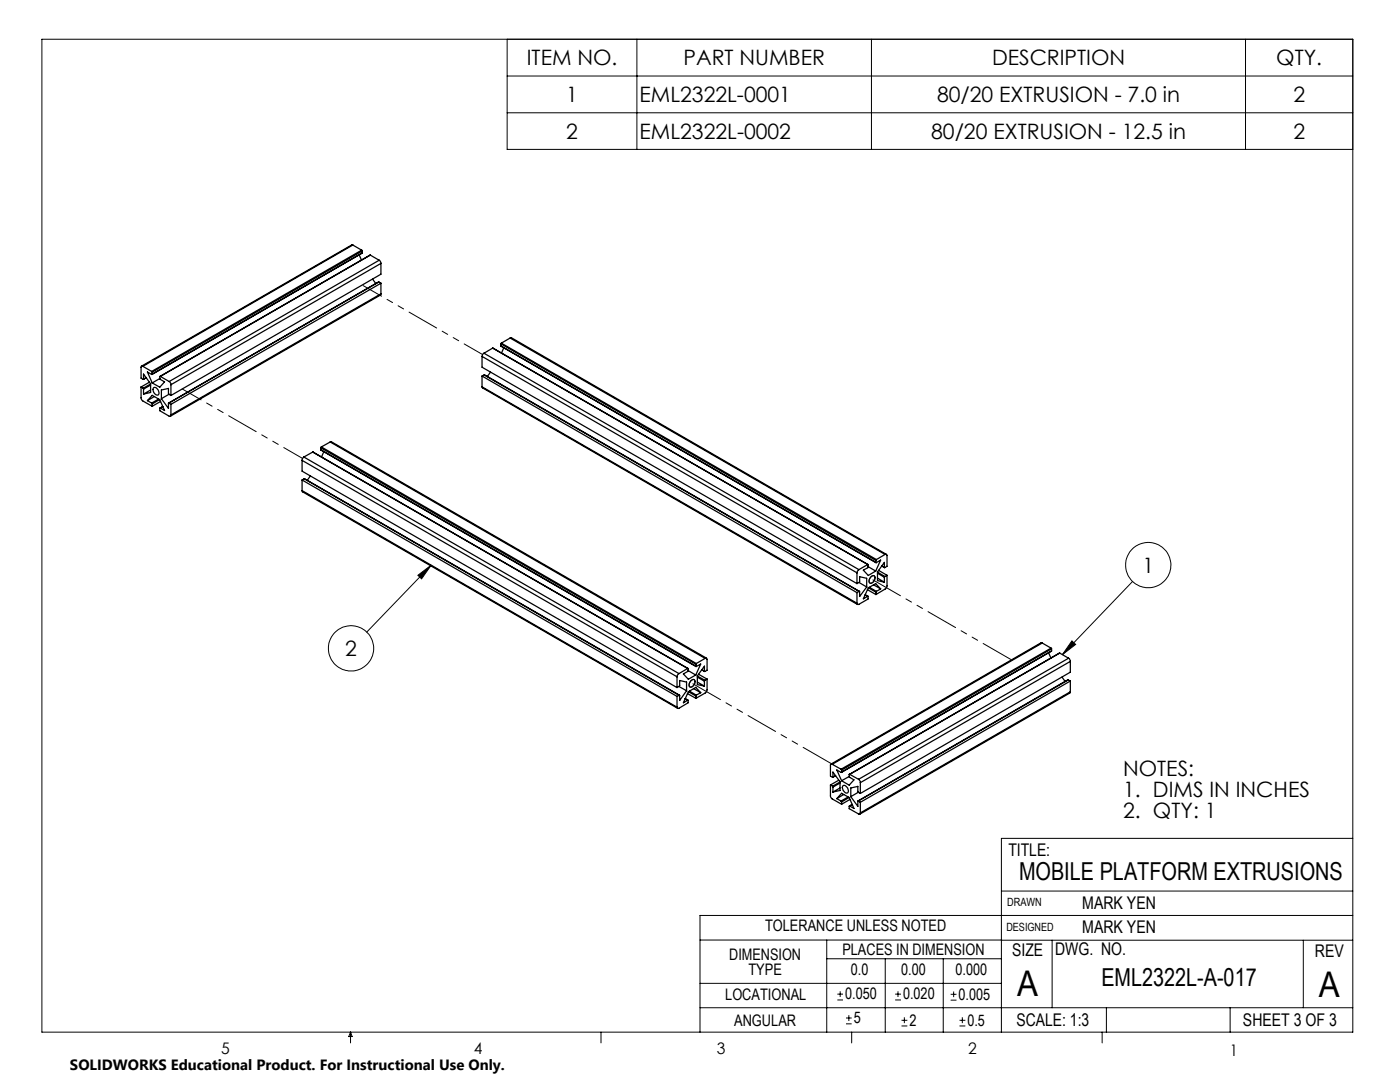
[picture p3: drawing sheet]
<svg xmlns="http://www.w3.org/2000/svg" width="279mm" height="216mm" viewBox="0 0 279 216" stroke-linecap="round" stroke-linejoin="round" font-family="sans-serif">
<g fill="none" stroke="#000" stroke-width=".2">
<path d="M8.4 7.8h261.6v198.2h-261.6zM101.2 7.8v22h168.8M101.2 15.2h168.8M127.1 7.8v22M173.9 7.8v22M248.6 7.8v22M101.2 22.5h168.8M83.4 114.8l2.6-2-1.9 2.7zM86 112.8l-12.8 13.3M226 116l-14 14.6M213.9 127.9l.8 .7-2.7 2zM199.8 177.8h70.2"/>
<path d="M270 167.3h-70.2v38.7M139.7 187.6h60.2M139.7 196.2h60.1M165 187.6v18.4M165 191.3h34.8M167.1 199.5h1.1M167.1 198.4h1.1M167.7 197.8v1.1M176.7 191.3v14.7M178.6 199.5h1.2M178.6 198.4h1.2M179.2 197.8v1.1"/>
<path d="M188.2 191.3v14.7M189.7 199.6h1.2M189.7 198.4h1.2M190.3 197.8v1.2M199.8 187.6h70.2M210 187.6v13.5M260.1 187.6v13.5M270 182.7h-130.3v23.3M70 206v2.1M70 206l.3 .8h-.7zM119.9 206v2.1M139.7 201.1h130.3"/>
<path d="M168.8 204.3h1.2M168.8 203.1h1.2M169.4 202.6v1.1M170 206v2.1M179.9 204.7h1.2M179.9 203.6h1.2M180.5 203v1.2M191.5 204.7h1.2M191.5 203.6h1.2M192.1 203v1.2M220 206v2.1M220.8 201.1v4.9"/>
<path d="M245.5 201.1v4.9"/>
<circle cx="229.1" cy="112.8" r="4.5"/>
<circle cx="70.1" cy="129.4" r="4.5"/>
</g>
<path d="M213.9 127.9l.8 .7-2.7 2zM83.4 114.8l2.6-2-1.9 2.7z" fill="#000"/>
<g fill="none" stroke="#000" stroke-width=".25">
<path d="M70.4 48.9h-.2l-41.9 24.2M70.4 48.9l1.8 1M70.4 48.9l-41.9 24.2M71.7 50.9l.4 1M72.2 49.9l.1 .2M72.2 49.9l-41.9 24.2M72.3 50.5l-42 24.2M72.3 50.1l-41.9 24.2M72.3 50.1v.4M72.3 50.5l-41.9 24.1M73.9 50.9l-42 24.2M73.9 50.9l-41.9 24.2"/>
<path d="M73.9 50.9l1.8 1M74.4 55.7l.6 .9M75.6 56.3l-41.9 24.1M75.6 56.3l.4 .2M75.7 51.9l.3 .7M75.7 51.9l-41.9 24.2M76 58.6v.2l-42 24.2M76 52.6l-41.9 24.2M76 52.6v2.1l-41.9 24.2M76 56.5v2.1M76 56.5l-41.9 24.2M76 58.6l-41.9 24.2"/>
<path d="M28.2 77.2v2.4l.3 .4 1.9 1.1M28.2 77.2l.4 .3M28.5 73.1a.21 .21 0 0 0-.3 0 .21 .21 0 0 0 0 .2v2.2l.4 .1M28.5 73.1l1.8 1M28.6 77.5v.1M28.6 75.6v-1l1.5 2v1.7l-1.5 .3M28.6 77.6v1M29.2 75.4l-.6 .3M29.2 75.4l-.6 .2M29.4 79.9l.9 .5M29.4 79.9l1-1 1.5 .9 .9 2.1-.8-.5M29.8 76.3l-1.6 .9"/>
<path d="M30.1 77.8l-1.5 .8M30.1 76.6l-1.5 .9M30.1 76.8l-1.5 .8M30.3 74.1l.1 .2M30.4 74.6l-.1 .1-.9-.5 1 2.2M30.4 74.3v.3M30.7 77.3a.99 .99 0 0 1 .9 1.5 .99 .99 0 0 1-.9-1.5zM30.8 79.1l-1.4 .8M31.7 79.6l-1.4 .8M31.9 79.7l-1.5 .9M31.9 75.5l-1.5 .9M32 75.1h-.1l.1 .6 .8 .5-.9 1.1-1.5-.9"/>
<path d="M32 75.1l1.8 1M32.2 79.6l1.4 1.9 .1-1.1M33.7 78.7l-1.5 .9M33.8 76.1l.3 .4v.3M34.1 78.9l-.5-.3v-1.1l-1.4 .3v1.8M34.1 76.8v2.1M96.2 77.2l.1 .2 74.8 43.2M96.2 71.1l74.8 43.2M96.2 71.1v2.2l74.8 43.2M96.2 75v2.2M96.2 77.2l74.8 43.2M96.2 75l74.8 43.3"/>
<path d="M96.6 70.5l-.4 .6M96.6 70.5l74.8 43.2M96.6 74.8l74.9 43.2M96.6 74.8l-.4 .2M96.6 74.8l74.8 43.2M97.9 74.3l-.6 .8M98.3 69.5l74.9 43.1M98.3 69.5l-1.7 1M100 69v.1M100 69.1l74.8 43.2M100 68.6l74.8 43.2M100 69l74.8 43.2"/>
<path d="M100 68.6v.4M100 68.5v.1M100 68.5l74.9 43.2M100.5 69.4l-.4 1M101.8 67.5l.3-.1 74.8 43.2M101.8 67.5l74.8 43.1M101.8 67.5l-1.8 1M30.3 80.4l.1 .2M30.4 80.6v.5M31.9 81.4l.6-.3-.5 .3M32 81.4l-.1 .6 1.9 1.1 .3-.1v-.2M32 80.1l-1.6 1"/>
<path d="M33.7 80.4l.4 .3M34.1 80.7v2.1M60.3 97.9v.2l74.9 43.2M60.3 91.9l74.8 43.1M60.3 91.9v2.1l74.8 43.2M60.3 95.8v2.1M60.3 95.8l74.8 43.2M60.3 97.9l74.8 43.2M60.6 91.2l-.3 .4v.3M60.6 91.2l74.9 43.2M60.7 95.5l74.9 43.2M60.7 95.5l-.4 .3"/>
<path d="M60.7 95.5l74.8 43.2M61.9 95l-.6 .8M62.4 90.2l74.9 43.2M62.4 90.2l-1.8 1M62.4 90.2l74.8 43.2M64 89.7l74.9 43.3M64 89.4l74.9 43.1M64 89.7l74.9 43.2M64 89.4v.3M64.1 89.2l-.1 .2M64.1 89.2l74.9 43.2M64.6 90.1l-.4 1.1"/>
<path d="M65.9 88.2l.2-.1 74.9 43.2M65.9 88.2l74.8 43.2M65.9 88.2l-1.8 1M171 116.5l.6-.4v-1l1.4 .3v1.7M171 114.3v2.2M171 118.3v2.1M171.4 113.7l-.4 .6M171.4 118l-.4 .3M171.4 116.2l1.6 .9M172.6 118.7l.6 .3M172.7 118.7l.5 .3M173 117.1l-1.4 1.9v-1h-.2"/>
<path d="M173.1 117.7l1.7 .9M173.2 119v.5l-1.8 1.1a.23 .23 0 0 1-.3 0 .23 .23 0 0 1-.1-.2M173.2 112.6v.6l-.9 .6 1 1 1.5-.9M173.2 112.6l-1.8 1.1M173.2 113.1l1.6 .8M173.3 117.3l1.5 .8M173.5 117.2l1.4 .8M173.8 115.1l.2-.2h.4a.95 .95 0 0 1-.8 1.4 .83 .83 0 0 1 .2-1.2zM174.3 116.7l1.5 .8M174.8 112.2l1-.4-1 2.1M174.8 111.8v.4M174.8 118.1v.5"/>
<path d="M174.9 118l-.1 .1M174.9 111.7l-.1 .1M175.1 115.4l1.4 .8M175.1 114.2l1.5 .8M175.1 114.4l1.4 .8M175.3 113.8l1.7 1M175.8 117.5l-.9 .5M175.8 117.5l-1-1-1.5 .8-1 2.2 .9-.5M176 112.9l.5 .4M176 112.9l.5 .3M176.5 113.2v-1l-1.4 1.9v1.8l1.4 .3M176.5 115.2v1"/>
<path d="M176.6 115l-.1 .2M176.6 110.6h.2l.2 .2v2.2l-.5 .2M176.6 110.6l-1.7 1.1M177 114.8l-.1 2.5-2.1 1.3M177 114.8l-.4 .2M135.1 137.2l.5-.4v-1l1.4 .3v1.7M135.1 135v2.2M135.1 139v2.1M135.5 134.4l-.4 .6M135.5 137l1.5 .8M135.5 138.7l-.4 .3M137 137.8l-1.4 2v-1.1h-.1"/>
<path d="M137.2 138.4l1.7 .9M137.2 139.7h.1v.5l-1.9 1.2-.2-.1-.1-.2M137.2 133.4h.1v.5l-.9 .6 1 1 1.5-.8M137.2 133.4l-1.7 1M137.3 139.7l-.6-.3 .5 .3M137.3 133.8l1.6 .9M137.4 138l1.5 .9M137.6 137.9l1.4 .8M137.9 135.9l.4-.3h.2a.99 .99 0 0 1-.8 1.5 .85 .85 0 0 1 .2-1.2zM138.4 137.4l1.4 .8M138.9 132.9l.9-.4-.9 2.2M138.9 132.5v.4"/>
<path d="M138.9 138.9v.4M139 138.7l-.1 .2M139 132.4l-.1 .1M139.2 136.1l1.4 .8M139.2 134.9l1.5 .8M139.2 135.1l1.4 .8M139.4 134.5l1.7 1M139.8 138.2l-.8 .5M139.8 138.2l-.9-1-1.5 .8-1 2.2 .8-.5M140.1 133.7l.5 .3M140.1 133.6l.5 .3M140.6 133.9v-1l-1.4 2v1.7l1.4 .3"/>
<path d="M140.6 135.9v1M140.7 135.7l-.1 .2M140.7 131.4a.23 .23 0 0 1 .3-.1 .23 .23 0 0 1 .1 .3v2.1l-.4 .3-.1-.1M140.7 131.4l-1.7 1M141.1 135.5l-.1 2.5-2.1 1.3M141.1 135.5l-.4 .2M208 128.3h-.2l-42 24.2M208 128.3l1.8 1M208 128.3l-41.9 24.2M209.3 130.2l.4 1.1M209.8 129.3l.1 .2M209.8 129.3l-41.9 24.2"/>
<path d="M209.9 129.9l-42 24.2M209.9 129.5l-41.9 24.2M209.9 129.5v.4M209.9 129.9l-41.9 24.2M211.5 130.3l-42 24.2M211.5 130.3l-41.9 24.2M211.5 130.3l1.8 1M211.9 135.1l.7 .9M213.2 135.7l-42 24.1M213.2 135.7l-41.9 24.1M213.2 135.7l.4 .2M213.3 131.3l.3 .7"/>
<path d="M213.3 131.3l-42 24.2M213.6 138l-.1 .3-41.9 24.2M213.6 132l-41.9 24.2M213.6 132v2.1l-41.9 24.2M213.6 135.9v2.1M213.6 135.9l-41.9 24.2M213.6 138l-41.9 24.2M165.7 156.6l.1 2.4 .3 .4 1.9 1.1M165.7 156.6l.5 .3M166.1 152.5a.21 .21 0 0 0-.3 0 .21 .21 0 0 0-.1 .2v2.2l.5 .1M166.1 152.5l1.8 1M166.2 156.9v.2"/>
<path d="M166.2 155v-.9l1.4 1.9M166.2 157.1v.9M166.8 154.8l-.6 .3M166.8 154.8l-.6 .2M167 159.3l1-1 1.5 .8 .9 2.2-.8-.5M167 159.3l.9 .5M167.4 155.7l-1.7 .9M167.6 156v1.7l-1.4 .3M167.6 157.2l-1.4 .8M167.6 156l-1.4 .9M167.6 156.2l-1.4 .9M167.9 153.5l.1 .2"/>
<path d="M167.9 159.8l.1 .2M168 154.1h-.1l-.9-.5 1 2.2M168 153.7v.4M168.3 156.7a.99 .99 0 0 1 .9 1.5 .99 .99 0 0 1-.9-1.5zM168.4 158.5l-1.4 .8M169.3 159l-1.4 .8M169.4 159.1l-1.4 .9M169.5 154.9v.2l.9 .5-.9 1.1-1.5-.9M169.5 154.9l-1.5 .9M169.6 154.5h-.1v.4M169.6 154.5l1.7 1M169.6 159.5l-1.6 1"/>
<path d="M169.8 159l1.4 1.9 .1-1.1M171.3 159.8l.4 .3M171.3 158.1l-1.5 .9M171.3 155.5l.4 .4v.3M171.7 158.3l-.5-.3v-1.1l-1.4 .3v1.8M171.7 156.2v2.1M168 160v.5M169.6 160.8l-.1 .6 1.8 1a.21 .21 0 0 0 .3 0 .21 .21 0 0 0 .1-.2M170.1 160.5l-.6 .3M170.1 160.5l-.5 .3M171.7 160.1v2.1"/>
</g>
<path d="M174.6 115.3l-.1-.4a.98 .98 0 0 0-.9 1.4 1.01 1.01 0 0 0 1-1M138.7 136l-.2-.4a.98 .98 0 0 0-.8 1.5 1.01 1.01 0 0 0 1-1.1" fill="none" stroke="#000" stroke-width=".2" stroke-dasharray="6.3 1.3 1.3 1.3 1.3 1.3"/>
<path d="M96.3 70.7l-23.8-13.7" fill="none" stroke="#000" stroke-width=".2" stroke-dasharray="6.3 1.3 1.3 1.3 1.3 1.3" stroke-dashoffset="2.1"/>
<path d="M60.4 91.5l-24-13.9" fill="none" stroke="#000" stroke-width=".2" stroke-dasharray="6.3 1.3 1.3 1.3 1.3 1.3" stroke-dashoffset="2"/>
<path d="M174 115.6l27.9 16.1M138.1 136.3l27.8 16.1" fill="none" stroke="#000" stroke-width=".2" stroke-dasharray="6.3 1.3 1.3 1.3 1.3 1.3" stroke-dashoffset="-.2"/>
<g font-size="7.1">
<text x="203" y="198.7">A</text>
<text x="263.2" y="198.9">A</text>
</g>
<g font-size="4.9">
<text x="203.4" y="175.7">MOBILE PLATFORM EXTRUSIONS</text>
<text x="219.8" y="196.7">EML2322L-A-017</text>
</g>
<g font-size="4.2">
<text x="105.1" y="13">ITEM NO.</text>
<text x="136.4" y="13">PART NUMBER</text>
<text x="198" y="13">DESCRIPTION</text>
<text x="254.7" y="13">QTY.</text>
<text x="113" y="20.3">1</text>
<text x="127.6" y="20.3">EML2322L-0001</text>
<text x="187" y="20.3">80/20 EXTRUSION - 7.0 in</text>
<text x="258.1" y="20.3">2</text>
<text x="113" y="27.7">2</text>
<text x="127.6" y="27.7">EML2322L-0002</text>
<text x="185.8" y="27.7">80/20 EXTRUSION - 12.5 in</text>
<text x="258.1" y="27.7">2</text>
<text x="228" y="114.3">1</text>
<text x="68.9" y="130.9">2</text>
<text x="224.2" y="154.8">NOTES:</text>
<text x="224.2" y="158.9">1. DIMS IN INCHES</text>
<text x="224.2" y="163.1">2. QTY: 1</text>
</g>
<g font-size="3.5">
<text x="201.2" y="170.7">TITLE:</text>
<text x="216" y="181.4">MARK YEN</text>
<text x="202" y="190.7">SIZE</text>
<text x="210.6" y="190.6">DWG. NO.</text>
<text x="216" y="186.2">MARK YEN</text>
<text x="262.4" y="190.9">REV</text>
<text x="202.9" y="204.6">SCALE: 1:3</text>
<text x="248.1" y="204.6">SHEET 3 OF 3</text>
</g>
<g font-size="3.2">
<text x="152.7" y="185.7">TOLERANCE UNLESS NOTED</text>
<text x="145.5" y="191.5">DIMENSION</text>
<text x="168.1" y="190.5">PLACES IN DIMENSION</text>
<text x="149.4" y="194.6">TYPE</text>
<text x="169.8" y="194.6">0.0</text>
<text x="179.8" y="194.6">0.00</text>
<text x="190.7" y="194.6">0.000</text>
<text x="144.7" y="199.6">LOCATIONAL</text>
<text x="168.7" y="199.4">0.050</text>
<text x="180.2" y="199.4">0.020</text>
<text x="191.3" y="199.5">0.005</text>
<text x="146.5" y="204.6">ANGULAR</text>
<text x="170.4" y="204.2">5</text>
<text x="181.5" y="204.6">2</text>
<text x="193.1" y="204.6">0.5</text>
<text x="44.2" y="210.4">5</text>
<text x="94.6" y="210.3">4</text>
<text x="143.1" y="210.4">3</text>
<text x="193.2" y="210.3">2</text>
<text x="245.4" y="210.6">1</text>
</g>
<text font-size="3" x="14" y="213.5">SOLIDWORKS Educational Product. For Instructional Use Only.</text>
<g font-size="2.3">
<text x="200.8" y="185.7">DESIGNED</text>
<text x="201" y="180.9">DRAWN</text>
</g>
</svg>
